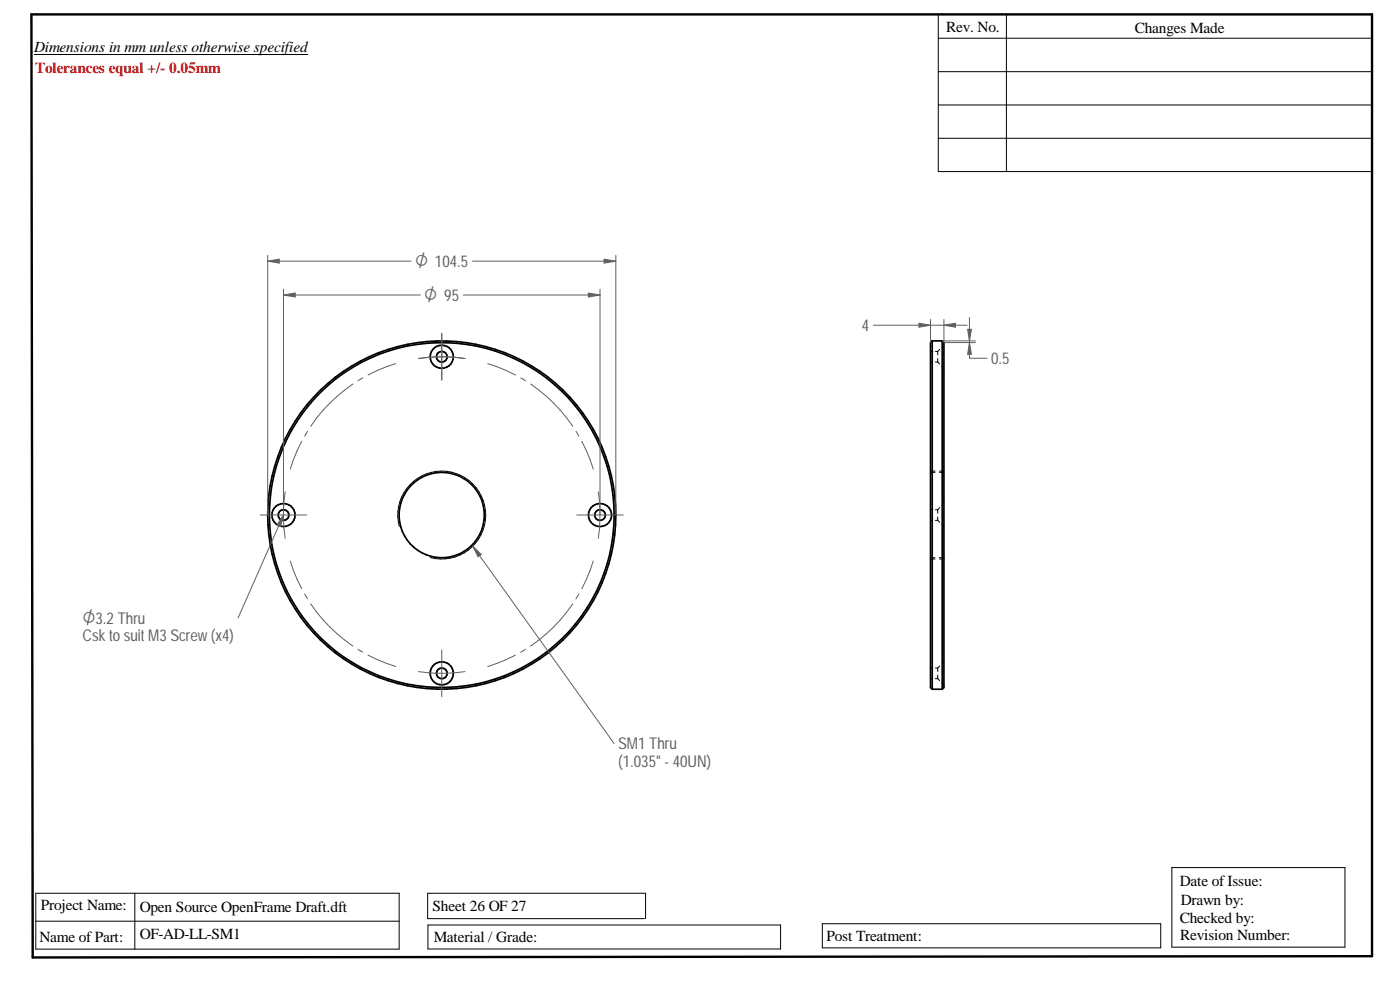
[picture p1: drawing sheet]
<svg xmlns="http://www.w3.org/2000/svg" width="420mm" height="297mm" viewBox="0 0 420 297" stroke-linecap="round" stroke-linejoin="round" font-family="sans-serif">
<path d="M9.4 4.3h402.4v282.6l-402 .4z" fill="none" stroke="#000" stroke-width=".72"/>
<g fill="none" stroke="#000" stroke-width=".3">
<path d="M10.2 16.4h82.2M281.6 11.5h130.2M281.6 4.3v47.2h130.2M302 4.3v47.2M281.6 21.5h130.2M281.6 31.5h130.2M281.6 41.5h130.2M279.3 105.5h.7M279.3 108.6h.6M280.7 108.6h.7M280.7 105.5h.7M281.4 108.6l.6 .6"/>
<path d="M281.4 105.5v1M281.4 107.6v1M282 104.8l-.6 .7M282.6 109.9l.7 .6M283.3 103.6l-.6 .6M119.8 157.9a13.2 13.2 0 0 1 11.7-16.5 13.2 13.2 0 0 1 14.2 14.3 13.2 13.2 0 0 1-16.6 11.6M279.3 153h.7M279.3 156.1h.6M279.3 141.7h1.3M279.3 141.4h1.3M280.7 156.1h.7M280.7 153h.7"/>
<path d="M281.4 156.1l.6 .6M281.4 153v1M281.4 155.1v1M282 141.7h1.3M282 141.4h1.3M282 152.3l-.6 .7M282.6 157.4l.7 .6M283.3 151.1l-.6 .6M279.3 167.3h1.3M279.3 167.7h1.3M281.9 167.3h1.4M282 167.7h1.3"/>
<path d="M282 199.8l-.6 .6M283.3 198.6l-.6 .6M279.3 200.4h.7M279.3 203.6h.6M280.7 203.6h.7M280.7 200.4h.7M281.4 203.6l.6 .6M281.4 200.4v1.1M281.4 202.6v1M282.6 204.9l.7 .6M411.8 213.6v36.4M9.8 271.3v16"/>
<path d="M10.7 276.4h109.1M10.7 268h109.1v16.8h-109.1zM40.5 268v16.8M128.4 277.5h105.9v7.2h-105.9zM193.4 275.6h-65.1v-7.6h65.4v7.6M246.8 277.2h101.5v7.2h-101.5zM351.7 260.3h51.9v23.9h-51.9z"/>
</g>
<g fill="none" stroke="#000" stroke-width=".51">
<path d="M279.8 102.3l-.5 .5v103.5l.5 .5M279.8 102.3v104.5M279.8 102.3h3M282.8 102.3l.5 .5v103.5l-.5 .5M282.8 102.3v104.5M279.8 206.8h3"/>
<circle cx="132.6" cy="107" r="3.5"/>
<circle cx="132.6" cy="107" r="1.6"/>
<circle cx="85.1" cy="154.6" r="3.5"/>
<circle cx="85.1" cy="154.5" r="1.6"/>
<circle cx="132.6" cy="154.6" r="51.7"/>
<circle cx="132.6" cy="154.5" r="12.8"/>
<circle cx="132.6" cy="154.5" r="52.2"/>
<circle cx="180.1" cy="154.6" r="3.5"/>
<circle cx="180.1" cy="154.5" r="1.6"/>
<circle cx="132.6" cy="202" r="3.5"/>
<circle cx="132.6" cy="202" r="1.6"/>
</g>
<path d="M80.3 76.6v77.9M181.3 77.8l3.5 .6-3.5 .6zM184.8 76.6v77.9" fill="none" stroke="#606060" stroke-width=".3"/>
<path d="M181.3 77.8l3.5 .6-3.5 .6z" fill="#606060"/>
<path d="M80.3 78.4l3.5-.6v1.2z" fill="none" stroke="#606060" stroke-width=".3"/>
<path d="M80.3 78.4l3.5-.6v1.2z" fill="#606060"/>
<g fill="none" stroke="#606060" stroke-width=".3">
<path d="M80.3 78.4h43M141.8 78.4h43M85.1 86.8v69.2l.5 5.5M176.6 87.9l3.5 .6-3.5 .6zM180.1 86.8l-.1 69.2-.4 5.5M105.9 115.2a46.6 46.6 0 0 0-12.6 12.7M108.9 113.4l-1.5 .9M118.8 109.1l-5.5 2-2.8 1.4M132.6 100v14M139.6 107.6a46.4 46.4 0 0 0-14 0M146.4 109.1l5.4 2 2.9 1.4M156.3 113.4l1.4 .9"/>
<path d="M159.2 115.2a48.2 48.2 0 0 1 12.7 12.7M90.5 132.4l-2.5 5.6-.9 2.8M92.3 129.4l-.9 1.5M172.9 129.4l.8 1.5M174.6 132.5a44.3 44.3 0 0 1 3.4 8.3M78.1 154.5h14M85.6 147.6l-.5 5.5M173.1 154.5h14M179.6 147.6l.4 5.5M87.1 168.3a44.3 44.3 0 0 0 3.4 8.3M91.4 178.2l.9 1.5M173.7 178.2l-.9 1.5"/>
<path d="M178 168.3l-.9 2.8-2.5 5.6M93.2 181.2a48.2 48.2 0 0 0 12.7 12.6M107.4 194.8l1.5 .9M110.4 196.6l2.9 1.4 5.5 2M132.6 195v14M154.7 196.6l-2.9 1.4-5.4 2M157.7 194.8l-1.5 .9M171.9 181.2a46.6 46.6 0 0 1-12.7 12.6M125.6 201.5a46.4 46.4 0 0 0 14 0"/>
</g>
<path d="M176.6 87.9l3.5 .6-3.5 .6z" fill="#606060"/>
<path d="M85.1 88.5l3.5-.6v1.2z" fill="none" stroke="#606060" stroke-width=".3"/>
<path d="M85.1 88.5l3.5-.6v1.2z" fill="#606060"/>
<path d="M85.1 88.5h41M139 88.5h41.1M279.3 95.8v7M283.3 95.8v7M283.3 97.6l3.5-.6v1.2z" fill="none" stroke="#606060" stroke-width=".3"/>
<path d="M283.3 97.6l3.5-.6v1.2z" fill="#606060"/>
<path d="M275.8 97l3.5 .6-3.5 .6z" fill="none" stroke="#606060" stroke-width=".3"/>
<path d="M275.8 97l3.5 .6-3.5 .6z" fill="#606060"/>
<path d="M262.1 97.6h28.2M282.8 102.3h9.9M283.3 102.8h9.4M290.9 102.8l.6 3.5h-1.1zM290.9 107.5h5.3" fill="none" stroke="#606060" stroke-width=".3"/>
<path d="M290.9 102.8l.6 3.5h-1.1z" fill="#606060"/>
<path d="M290.4 98.8h1.1l-.6 3.5z" fill="none" stroke="#606060" stroke-width=".3"/>
<path d="M290.4 98.8h1.1l-.6 3.5z" fill="#606060"/>
<path d="M290.9 95.3v12.2M141.9 163.9l42.4 59.2" fill="none" stroke="#606060" stroke-width=".3"/>
<path d="M141.9 163.9l2.5 2.5-.9 .6z" fill="#606060"/>
<path d="M85.1 154.5l-13.7 30.9M141.9 163.9l2.5 2.5-.9 .6z" fill="none" stroke="#606060" stroke-width=".3"/>
<path d="M85.1 154.5l-.9 3.5-1.1-.5z" fill="#606060"/>
<path d="M85.1 154.5l-.9 3.5-1.1-.5z" fill="none" stroke="#606060" stroke-width=".3"/>
<g font-size="5.4" fill="#606060">
<text x="124.6" y="80.1">O 104.5</text>
<text x="127.3" y="90.3">O 95</text>
<text x="24.8" y="187.2">O3.2 Thru</text>
</g>
<g font-size="4.9" fill="#606060">
<text x="258.7" y="99.3">4</text>
<text x="297.4" y="109.2">0.5</text>
<text x="24.8" y="192.4">Csk to suit M3 Screw (x4)</text>
<text x="185.5" y="224.9">SM1 Thru</text>
<text x="185.5" y="230.1">(1.035&quot; - 40UN)</text>
</g>
<g font-size="4.6">
<text x="284" y="9.6">Rev. No.</text>
<text x="340.6" y="9.9">Changes Made</text>
<text x="10.2" y="15.7">Dimensions in mm unless otherwise specified</text>
<text x="354.1" y="265.7">Date of Issue:</text>
<text x="12.3" y="273.1">Project Name:</text>
<text x="41.9" y="273.7">Open Source OpenFrame Draft.dft</text>
<text x="129.8" y="273.4">Sheet 26 OF 27</text>
<text x="354.4" y="271.4">Drawn by:</text>
<text x="41.9" y="281.9">OF-AD-LL-SM1</text>
<text x="354.1" y="276.9">Checked by:</text>
<text x="11.9" y="282.7">Name of Part:</text>
<text x="130.2" y="282.6">Material / Grade:</text>
<text x="248" y="282.2">Post Treatment:</text>
<text x="354.2" y="282.2">Revision Number:</text>
</g>
<text font-size="4.6" fill="#f00" x="10.5" y="21.9">Tolerances equal +/- 0.05mm</text>
</svg>
